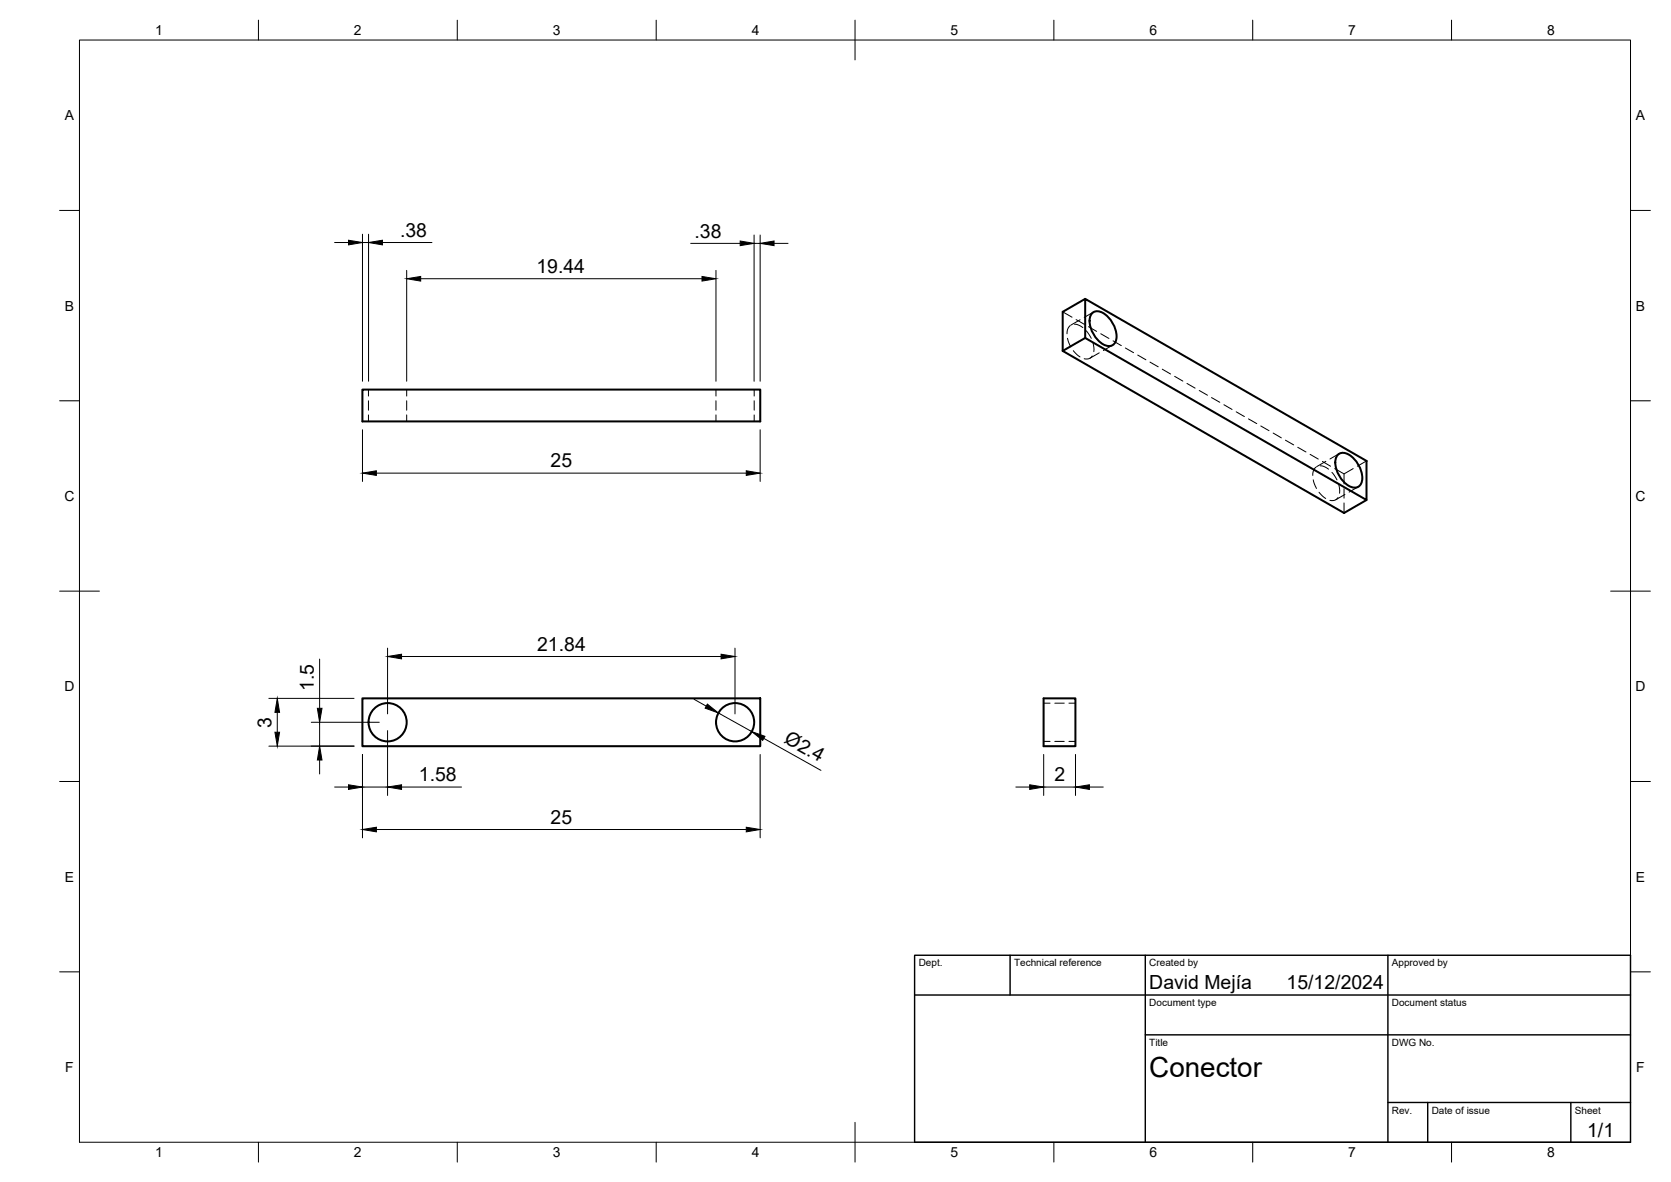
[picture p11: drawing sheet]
<svg xmlns="http://www.w3.org/2000/svg" width="420mm" height="297mm" viewBox="0 0 420 297" stroke-linecap="round" stroke-linejoin="round" font-family="sans-serif">
<!-- layer: Visible -->
<g fill="none" stroke="#000" stroke-width=".51">
<path d="M272.9 75.1l70.7 40.7v9.9l-70.7-40.8zM272.9 75.1l-5.7 3.3v9.8M274.5 78.8a2.45 2.45 0 0 1 3.5 .3 6.7 6.7 0 0 1 2.5 6.8 2.02 2.02 0 0 1-3.1 .6 6.9 6.9 0 0 1-3.2-7.2zM91.1 97.9h100.1v8h-100.1zM267.2 88.2l70.7 40.7 5.7-3.2M272.9 84.9l-5.7 3.3M336.3 114.4a2.45 2.45 0 0 1 3.5 .3 6.7 6.7 0 0 1 2.5 6.8 2.02 2.02 0 0 1-3.2 .6 6.9 6.9 0 0 1-3.1-7.3zM91.1 175.5h100.1v12h-100.1zM262.4 175.5h8v12h-8z"/>
<circle cx="97.5" cy="181.5" r="4.8"/>
<circle cx="184.8" cy="181.5" r="4.8"/>
</g>
<!-- layer: Hidden -->
<g fill="none" stroke="#000" stroke-width=".25">
<path d="M267.2 78.4l2.4 1.3M274.9 78.4l-2.3 1.4M92.6 97.9v1.6M102.3 97.9v1.6M180 97.9v1.6M189.6 97.9v1.6M268.4 85l.8 2.2M269.1 81.8l-.6 .7-.2 1.4M269.9 88.1l1.6 1.6M270.2 81.5l1 .2 1.1 .6M270.6 80.3l2 1.2M271.6 80.4l-2.3 1.3"/>
<path d="M273.1 83.1l1.3 1.9M273.7 82.1l2 1.2M274.6 89.5l-.9 .7h-1.1M274.8 86.1l.2 2.3M276.4 88.7l-2.3 1.3M276.8 83.9l2 1.2M279.7 86.7l-2.3 1.4M279.9 85.6l2 1.3M283 87.4l2 1.2M286.1 89.2l2 1.2M289.2 91l2 1.2M292.2 92.8l2.1 1.2"/>
<path d="M295.4 94.6l2 1.2M298.4 96.4l2.1 1.1M301.5 98.1l2.1 1.2M304.6 99.9l2.1 1.2M92.6 100.7v2.4M92.6 104.3v1.6M102.3 100.7v2.4M102.3 104.3v1.6M180 100.7v2.4M180 104.3v1.6M189.6 100.7v2.4M189.6 104.3v1.6"/>
<path d="M307.7 101.7l2.1 1.2M310.8 103.5l2.1 1.2M313.9 105.3l2.1 1.2M317 107l2.1 1.2M320.1 108.8l2.1 1.2M323.2 110.6l2.1 1.2M326.3 112.4l2.1 1.2M329.4 114.2l2.1 1.2M330.9 117.4l-.6 .7-.2 1.4M332 117.1l1 .2 1.1 .6M332.5 116l2.1 1.2M333.4 115.9l-2.3 1.4"/>
<path d="M334.9 118.7l1.3 1.9M335.6 117.8l2.3 1.3v2.5M336.7 114l-2.3 1.3M340.3 117.8l-2.4 1.3M343.6 115.8l-2.3 1.4M330.2 120.6l.8 2.2M331.7 123.7l1.6 1.6M336.4 125l-.9 .7h-1.1M336.6 121.7l.2 2.3M337.9 122.8v2.4M337.9 126.4v2.5M338.2 124.3l-2.3 1.3"/>
<path d="M341.5 122.3l-2.3 1.4M262.4 176.7h1.6M265.2 176.7h2.4M268.8 176.7h1.6M262.4 186.3h1.6M265.2 186.3h2.4M268.8 186.3h1.6"/>
</g>
<!-- layer: BORDER -->
<g fill="none" stroke="#000" stroke-width=".25">
<path d="M20 10.1h390v276.9h-390zM65 5.1v5M115 5.1v5M165 5.1v5M215 5.1v10M265 5.1v5M315 5.1v5M365 5.1v5M15 52.9h5M410 52.9h5M15 100.7h5M410 100.7h5"/>
<path d="M15 148.6h10M405 148.6h10M15 196.4h5M410 196.4h5M15 244.2h5M410 244.2h5M65 287v5M115 287v5M165 287v5M215 282.1v9.9M265 287v5M315 287v5"/>
<path d="M365 287v5"/>
</g>
<!-- layer: TITLEBLOCK -->
<path d="M230 240.1h180v46.9h-180zM230 250h180M254 240.1v9.9M288 240.1v46.9M349 240.1v46.9M288 260.1h122M349 277.1h61M359 277.1v9.9M395 277.1v9.9" fill="none" stroke="#000" stroke-width=".36"/>
<!-- layer: FD_Dimensions -->
<g fill="none" stroke="#000" stroke-width=".25">
<path d="M91.1 58.9v36.9M92.7 58.9v36.9M189.6 59.1v36.7M191.1 59.1v36.7M84.1 60.9h3.5M91.1 60.9h1.6M96.2 60.9h12.4M102.3 68v27.8M105.8 70h70.7M173.7 61.2h12.4M180 68v27.8M189.6 61.2h1.5"/>
<path d="M194.6 61.2h3.5M91.1 108v13M94.6 118.9h93M191.1 108v13M67.6 175.5h21.4M69.7 179v5M80.4 165.6v12.4M97.5 162.9v16.5M101 165h80.3M174.5 175.7l3.1 1.7M180.6 179.2l8.4 4.6M184.8 162.9v16.5"/>
<path d="M67.6 187.5h21.4M78.3 181.5h17.1M80.4 181.5v6M80.4 191v3.5M84.1 197.8h3.5M91.1 189.6v21M91.1 197.8h6.4M97.5 183.6v16.3M101 197.8h15M191.1 189.6v21M192 185.6l14.4 8M255.4 197.8h3.5"/>
<path d="M262.4 189.6v10.3M262.4 197.8h8M270.4 189.6v10.3M273.9 197.8h3.5M94.6 208.5h93"/>
</g>
<g fill="#000" stroke="#000" stroke-width=".25">
<path d="M87.6 60.4l3.5 .5-3.5 .6zM92.7 60.9l3.5-.5v1.1zM102.3 70l3.5-.5v1.1zM176.5 69.5l3.5 .5-3.5 .6zM186.1 60.6l3.5 .6-3.5 .5zM191.1 61.2l3.5-.6v1.1zM91.1 118.9l3.5-.6v1.2zM187.6 118.3l3.5 .6-3.5 .6zM69.7 175.5l.6 3.5h-1.2zM79.8 178h1.2l-.6 3.5zM97.5 165l3.5-.6v1.2zM177.9 176.9l2.7 2.3-3.3-1.2z"/>
<path d="M181.3 164.4l3.5 .6-3.5 .6zM69.1 184h1.2l-.6 3.5zM80.4 187.5l.6 3.5h-1.2zM87.6 197.2l3.5 .6-3.5 .6zM97.5 197.8l3.5-.6v1.2zM189 183.8l3.3 1.2-.5 1.1zM258.9 197.2l3.5 .6-3.5 .6zM270.4 197.8l3.5-.6v1.2zM91.1 208.5l3.5-.6v1.1zM187.6 207.9l3.5 .6-3.5 .5z"/>
</g>
<text font-size="7" x="289" y="270.6">Conector</text>
<g font-size="4.9">
<text x="100.6" y="59.5">.38</text>
<text x="174.6" y="59.7">.38</text>
<text x="134.9" y="68.6">19.44</text>
<text x="138.5" y="117.4">25</text>
<text x="135.1" y="163.5">21.84</text>
<text x="78.9" y="173.6" transform="rotate(-90 78.9 173.6)">1.5</text>
<text x="68.3" y="182.8" transform="rotate(-90 68.3 182.8)">3</text>
<text x="196.9" y="186.5" transform="rotate(29 196.9 186.5)">Ø2.4</text>
<text x="105.3" y="196.3">1.58</text>
<text x="265.1" y="196.4">2</text>
<text x="138.5" y="207">25</text>
<text x="289" y="248.5">David Mejía</text>
<text x="323.5" y="248.5">15/12/2024</text>
<text x="399.1" y="285.7">1/1</text>
</g>
<g font-size="3.5">
<text x="39" y="8.8">1</text>
<text x="89" y="8.8">2</text>
<text x="139" y="8.8">3</text>
<text x="189" y="8.8">4</text>
<text x="239" y="8.8">5</text>
<text x="289" y="8.8">6</text>
<text x="339" y="8.8">7</text>
<text x="389" y="8.8">8</text>
<text x="16.3" y="30.2">A</text>
<text x="411.3" y="30.2">A</text>
<text x="16.3" y="78">B</text>
<text x="411.3" y="78">B</text>
<text x="16.2" y="125.9">C</text>
<text x="411.2" y="125.9">C</text>
<text x="16.2" y="173.7">D</text>
<text x="411.2" y="173.7">D</text>
<text x="16.3" y="221.6">E</text>
<text x="411.3" y="221.6">E</text>
<text x="16.4" y="269.4">F</text>
<text x="411.4" y="269.4">F</text>
<text x="39" y="290.8">1</text>
<text x="89" y="290.8">2</text>
<text x="139" y="290.8">3</text>
<text x="189" y="290.8">4</text>
<text x="239" y="290.8">5</text>
<text x="289" y="290.8">6</text>
<text x="339" y="290.8">7</text>
<text x="389" y="290.8">8</text>
</g>
<g font-size="2.5">
<text x="231" y="242.9">Dept.</text>
<text x="255" y="242.9">Technical reference</text>
<text x="289" y="242.9">Created by</text>
<text x="350" y="242.9">Approved by</text>
<text x="289" y="252.8">Document type</text>
<text x="350" y="252.8">Document status</text>
<text x="289" y="262.9">Title</text>
<text x="350" y="262.9">DWG No.</text>
<text x="350" y="279.9">Rev.</text>
<text x="360" y="279.9">Date of issue</text>
<text x="396" y="279.9">Sheet</text>
</g>
</svg>
